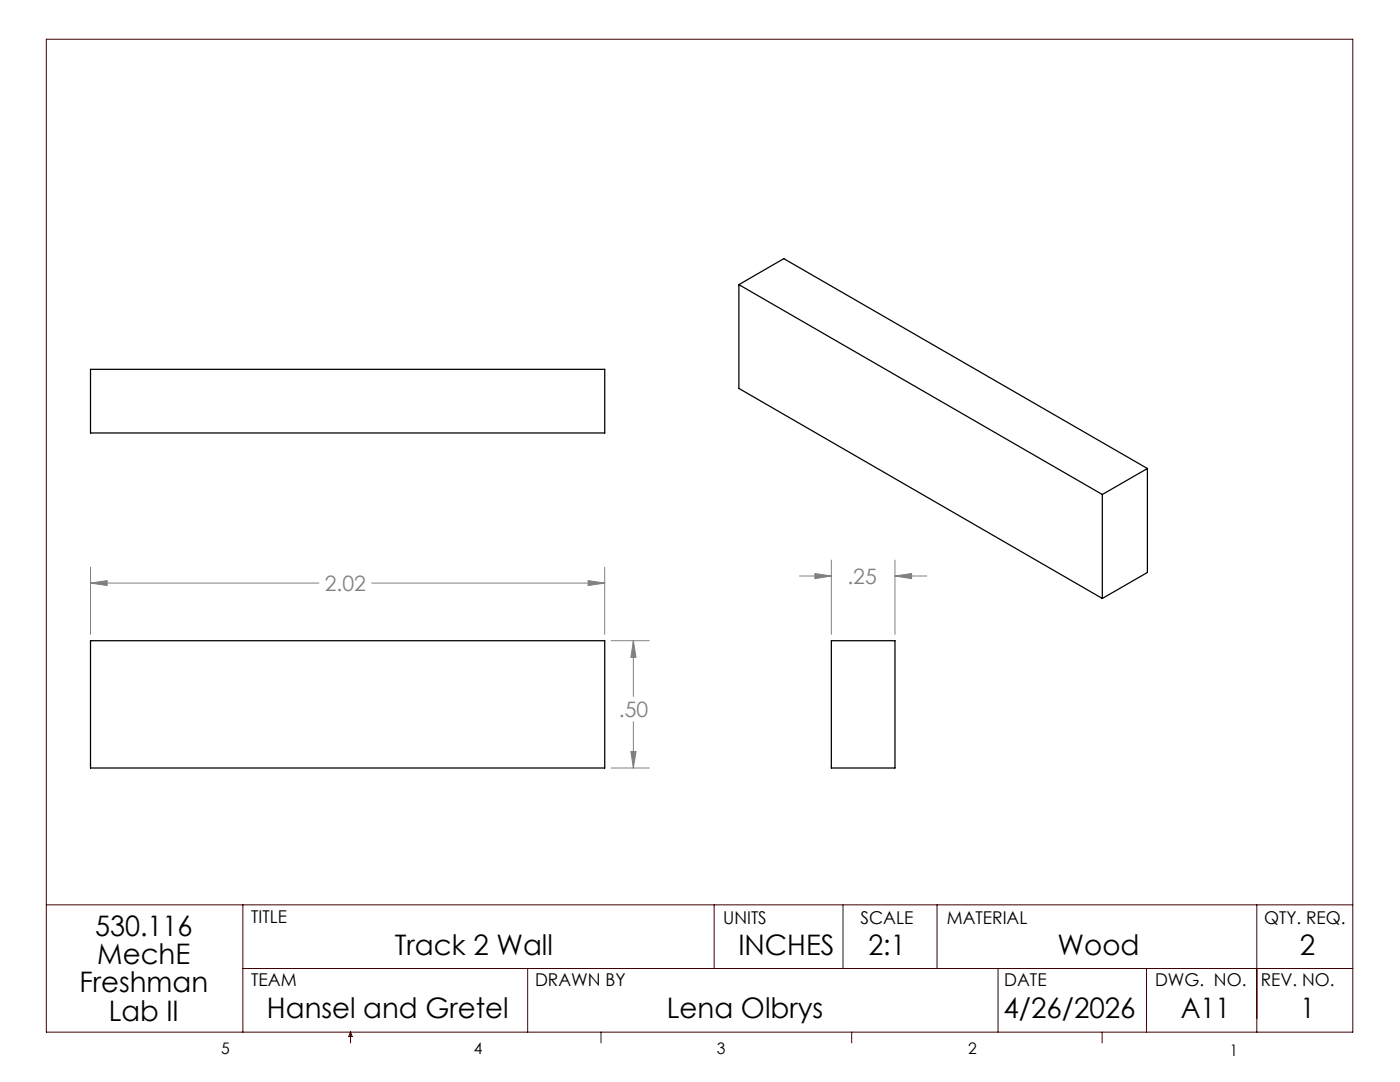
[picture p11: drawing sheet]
<svg xmlns="http://www.w3.org/2000/svg" width="279mm" height="216mm" viewBox="0 0 279 216" stroke-linecap="round" stroke-linejoin="round" font-family="sans-serif">
<path d="M147.5 56.8l72.5 41.9M147.5 56.8l8.9-5.2 72.6 41.9M147.5 56.8v20.7l72.5 41.9M18.1 73.7h102.6v12.7h-102.6zM220 98.7v20.7M229 93.5l-9 5.2M229 93.5v20.7l-9 5.2M18.1 127.8h102.6v25.4h-102.6zM165.9 127.8h12.7v25.4h-12.7z" fill="none" stroke="#000" stroke-width=".25"/>
<g fill="none" stroke="#808080" stroke-width=".2">
<path d="M18.1 116.3l3.3-.4v.9zM18.1 113.2v13.4M18.1 116.3h45.5M74.2 116.3h46.5M117.4 115.9l3.3 .4-3.3 .5zM120.7 113.2v13.4M159.6 114.9h6.3M162.6 114.4l3.3 .5-3.3 .6zM165.9 111.8v14.8M178.6 114.9l3.3-.5v1.1zM178.6 111.8v14.8M178.6 114.9h6.4"/>
<path d="M122 127.8h7.6M126.4 127.8l.5 3.4h-1zM126.4 127.8v11.2M122 153.2h7.6M125.9 150h1l-.5 3.2zM126.4 144v9.2"/>
</g>
<g fill="none" stroke="#400000" stroke-width=".2">
<path d="M9.2 7.8h260.8v198.2h-260.8zM9.2 180.6h260.8M48.5 180.6v25.4M48.5 193.3h221.5M105.3 193.3v12.7M142.5 180.6v12.7M168.2 180.6v12.7M187 180.6v12.7M199.2 193.3v12.7M228.8 193.3v12.7M250.8 180.6v25.4M70 206v2.1"/>
<path d="M70 206l.3 .8h-.7zM119.9 206v2.1M170 206v2.1M220 206v2.1"/>
</g>
<path d="M117.4 115.9l3.3 .4-3.3 .5zM18.1 116.3l3.3-.4v.9zM125.9 150h1l-.5 3.2zM126.4 127.8l.5 3.4h-1zM162.6 114.4l3.3 .5-3.3 .6zM178.6 114.9l3.3-.5v1.1z" fill="#808080"/>
<g font-size="5.6">
<text x="19" y="186.7">530.116</text>
<text x="78.8" y="190.6">Track 2 Wall</text>
<text x="147.4" y="190.6">INCHES</text>
<text x="173.3" y="190.6">2:1</text>
<text x="211.1" y="190.6">Wood</text>
<text x="259.4" y="190.6">2</text>
<text x="15.9" y="198">Freshman</text>
<text x="19.4" y="192.3">MechE</text>
<text x="21.7" y="203.6">Lab II</text>
<text x="53.3" y="203.2">Hansel and Gretel</text>
<text x="133.1" y="203.2">Lena Olbrys</text>
<text x="200.3" y="203.2">4/26/2026</text>
<text x="235.6" y="203.2">A11</text>
<text x="259.5" y="203.2">1</text>
</g>
<g font-size="4.2" fill="#808080">
<text x="64.8" y="117.9">2.02</text>
<text x="169.1" y="116.5">.25</text>
<text x="123.5" y="143.1">.50</text>
</g>
<g font-size="3.5">
<text x="50.1" y="184.2">TITLE</text>
<text x="144.3" y="184.3">UNITS</text>
<text x="171.7" y="184.3">SCALE</text>
<text x="189" y="184.3">MATERIAL</text>
<text x="252.3" y="184.3">QTY. REQ.</text>
<text x="50.1" y="196.8">TEAM</text>
<text x="106.8" y="196.8">DRAWN BY</text>
<text x="200.4" y="196.8">DATE</text>
<text x="230.5" y="196.8">DWG. NO.</text>
<text x="251.6" y="196.8">REV. NO.</text>
</g>
<g font-size="3.2">
<text x="44.2" y="210.4">5</text>
<text x="94.6" y="210.3">4</text>
<text x="143.1" y="210.4">3</text>
<text x="193.2" y="210.3">2</text>
<text x="245.4" y="210.6">1</text>
</g>
</svg>
